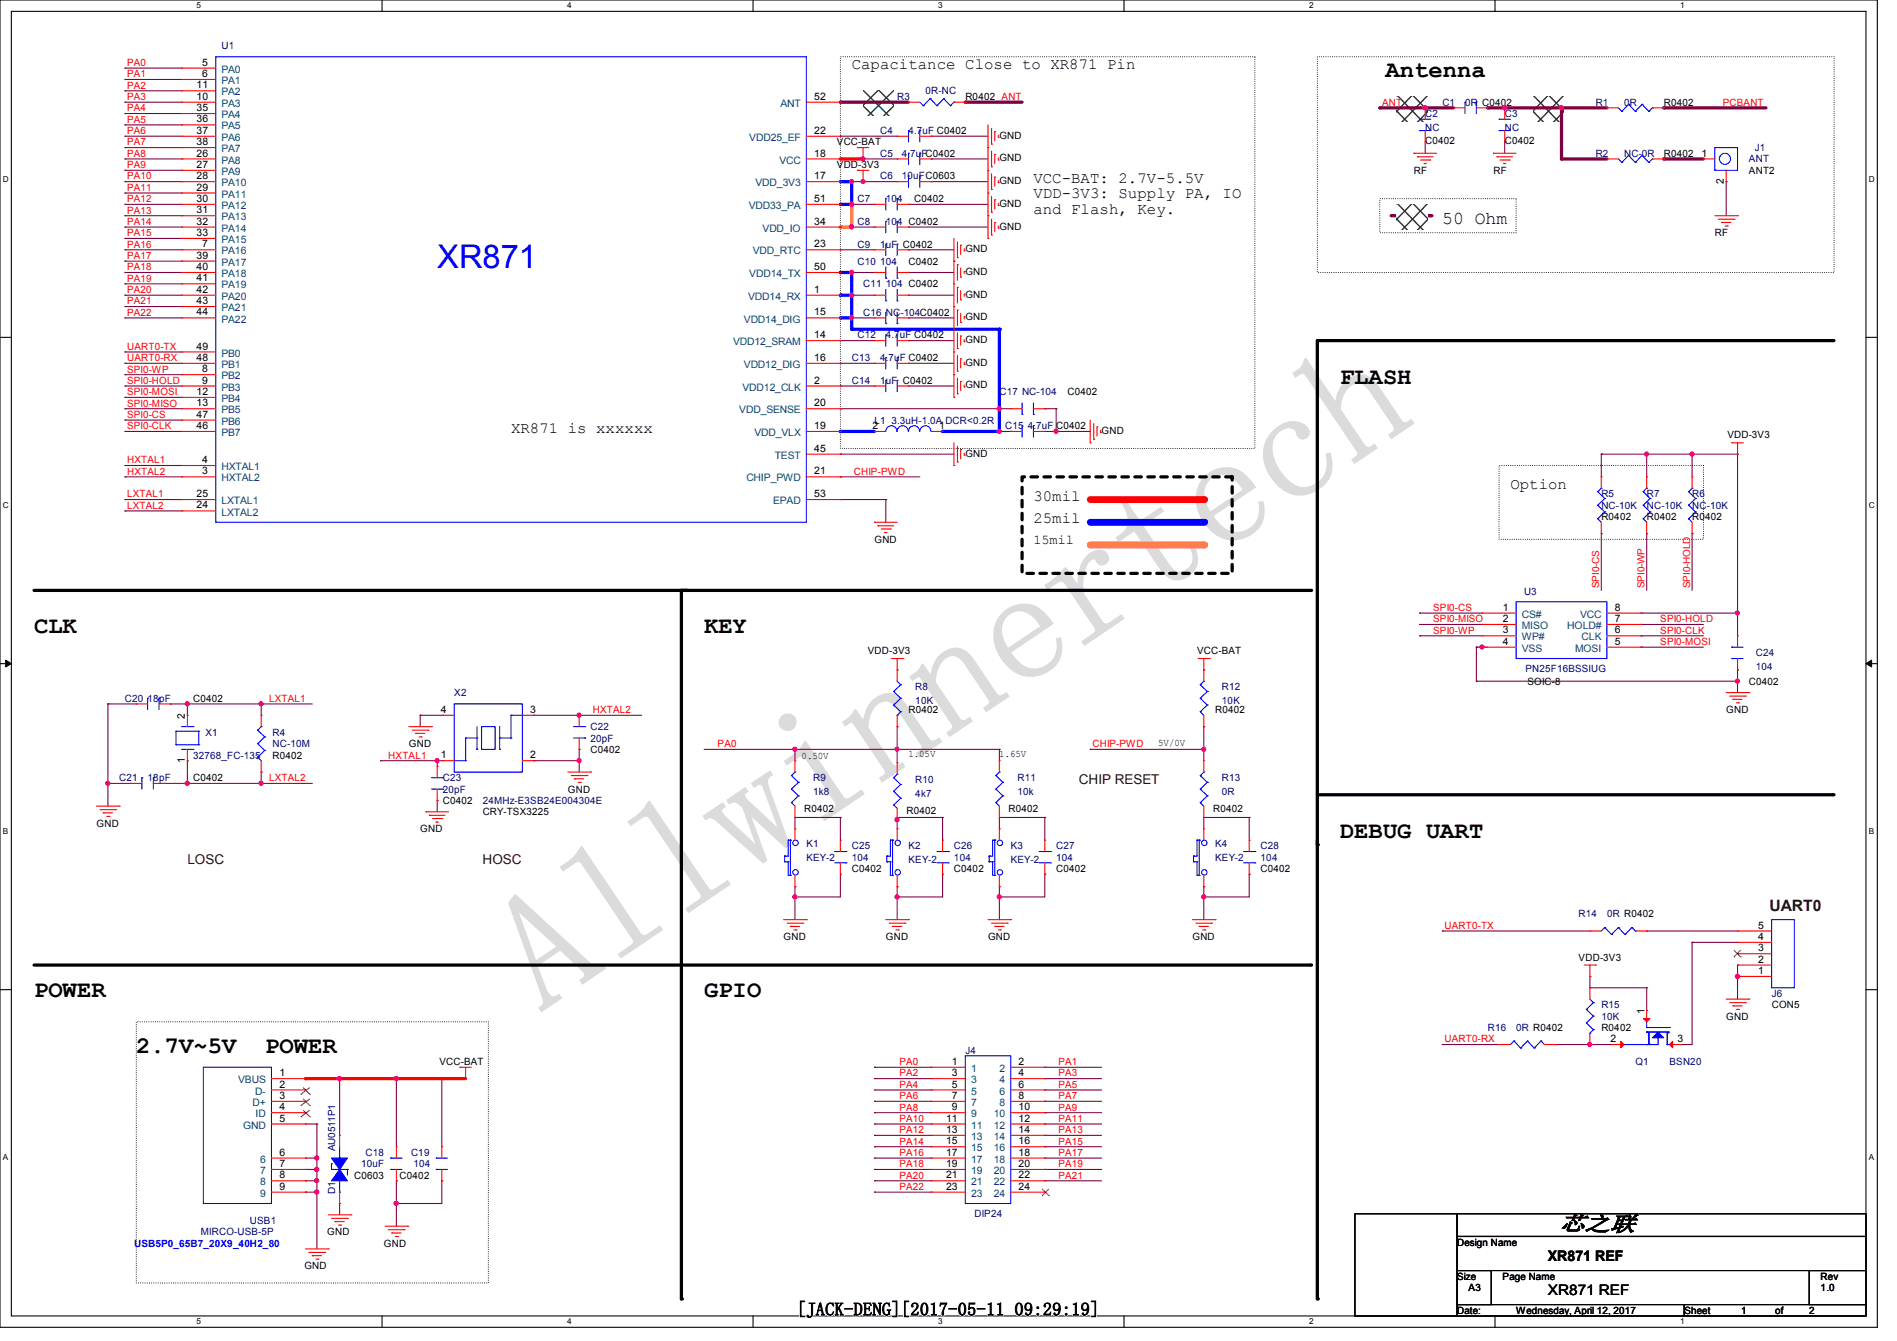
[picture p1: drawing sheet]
# OrCAD Capture schematic XR871_REF_V1_0-20170323.DSN
size A3; title: XR871 REF; rev: 1.0; note: XR871 REF

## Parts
C1  0R  [C0402]
C2  NC  [C0402]
C3  NC  [C0402]
C4  4.7uF  [C0402]
C5  4.7uF  [C0402]
C6  10uF  [C0603]
C7  104  [C0402]
C8  104  [C0402]
C9  1uF  [C0402]
C10  104  [C0402]
C11  104  [C0402]
C12  4.7uF  [C0402]
C13  4.7uF  [C0402]
C14  1uF  [C0402]
C15  4.7uF  [C0402]
C16  NC-104  [C0402]
C17  NC-104  [C0402]
C18  10uF  [C0603]
C19  104  [C0402]
C20  18pF  [C0402]
C21  18pF  [C0402]
C22  20pF  [C0402]
C23  20pF  [C0402]
C24  104  [C0402]
C25  104  [C0402]
C26  104  [C0402]
C27  104  [C0402]
C28  104  [C0402]
D1  AU0511P1  [R0402]
J1  ANT  [ANT2]
J4  DIP24  [DIP-24]
J6  CON5  [CON5]
K1  KEY-2  [KEY-2]
K2  KEY-2  [KEY-2]
K3  KEY-2  [KEY-2]
K4  KEY-2  [KEY-2]
L1  3.3uH-1.0A DCR<0.2R  [CD32]
Q1  BSN20  [sot-23]
R1  0R  [R0402]
R2  NC-0R  [R0402]
R3  0R-NC  [R0402]
R4  NC-10M  [R0402]
R5  NC-10K  [R0402]
R6  NC-10K  [R0402]
R7  NC-10K  [R0402]
R8  10K  [R0402]
R9  1k8  [R0402]
R10  4k7  [R0402]
R11  10k  [R0402]
R12  10K  [R0402]
R13  0R  [R0402]
R14  0R  [R0402]
R15  10K  [R0402]
R16  0R  [R0402]
U1  XR871G
U3  PN25F16BSSIUG  [SOIC-8]
USB1  MIRCO-USB-5P  [USB5P0_65B7_20X9_40H2_80]
X1  32768_FC-135  [xatl-fc-135]
X2  24MHz-SMD322526HHFM1F  [CRY-TSX3225]

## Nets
GND: C4.1 C5.2 C6.2 C7.1 C8.2 C9.1 C10.1 C11.1 C12.1 C13.1 C14.1 C15.2 C16.1 C17.1 C18.1 C19.1 C20.2 C21.2 C22.1 C23.2 C24.2 C25.1 C26.1 C27.1 C28.1 D1.2(CATHODE) J6.1 J6.2 K1.1 K2.1 K3.1 K4.1 U1.45(TEST) U1.53(EPAD) U3.4(VSS) USB1.5(GND) USB1.6 USB1.7 USB1.8 USB1.9 X2.2 X2.4(5)
VCC-BAT: C5.1 R12.2 U1.18(VCC)
VDD-3V3: C6.1 C7.2 C8.1 C24.1 Q1.1(GATE) R5.2 R6.2 R7.2 R8.1 R15.1 U1.17(VDD_3V3) U1.34(VDD_IO) U1.51(VDD33_PA) U3.8(VCC)
ANT: C1.1 C2.2 R3.2
CHIP-PWD: R12.1 R13.2 U1.21(CHIP_PWD)
HXTAL1: C23.1 U1.4(HXTAL1) X2.1
HXTAL2: C22.2 U1.3(HXTAL2) X2.3
LXTAL1: C20.1 R4.2 U1.25(LXTAL1) X1.2
LXTAL2: C21.1 R4.1 U1.24(LXTAL2) X1.1
PA0: J4.1 R8.2 R9.2 R10.2 R11.2 U1.5(PA0)
PA1: J4.2 U1.6(PA1)
PA2: J4.3 U1.11(PA2)
PA3: J4.4 U1.10(PA3)
PA4: J4.5 U1.35(PA4)
PA5: J4.6 U1.36(PA5)
PA6: J4.7 U1.37(PA6)
PA7: J4.8 U1.38(PA7)
PA8: J4.9 U1.26(PA8)
PA9: J4.10 U1.27(PA9)
PA10: J4.11 U1.28(PA10)
PA11: J4.12 U1.29(PA11)
PA12: J4.13 U1.30(PA12)
PA13: J4.14 U1.31(PA13)
PA14: J4.15 U1.32(PA14)
PA15: J4.16 U1.33(PA15)
PA16: J4.17 U1.7(PA16)
PA17: J4.18 U1.39(PA17)
PA18: J4.19 U1.40(PA18)
PA19: J4.20 U1.41(PA19)
PA20: J4.21 U1.42(PA20)
PA21: J4.22 U1.43(PA21)
PA22: J4.23 U1.44(PA22)
PCBANT: R1.2
RF: C2.1 C3.1 J1.2
SPI0-CLK: U1.46(PB7) U3.6(CLK)
SPI0-CS: R5.1 U1.47(PB6) U3.1(CS#)
SPI0-HOLD: R6.1 U1.9(PB3) U3.7(HOLD#)
SPI0-MISO: U1.13(PB5) U3.2(MISO)
SPI0-MOSI: U1.12(PB4) U3.5(MOSI)
SPI0-WP: R7.1 U1.8(PB2) U3.3(WP#)
UART0-RX: R16.1 U1.48(PB1)
UART0-TX: R14.1 U1.49(PB0)
N16732104: C10.2 C11.2 C15.1 C16.2 C17.2 L1.1 U1.1(VDD14_RX) U1.15(VDD14_DIG) U1.20(VDD_SENSE) U1.50(VDD14_TX)
N16732180: R3.1 U1.52(ANT)
N16732230: L1.2 U1.19(VDD_VLX)
N16732278: C14.2 U1.2(VDD12_CLK)
N16732320: C13.2 U1.16(VDD12_DIG)
N16732444: C4.2 U1.22(VDD25_EF)
N16732574: C12.2 U1.14(VDD12_SRAM)
N16732608: C9.2 U1.23(VDD_RTC)
N16735516: J1.1 R2.2
N16735520: C1.2 C3.2 R1.1 R2.1
N16912857: Q1.2(SOURCE) R15.2 R16.2
N16912867: J6.4 Q1.3(DRAIN)
N16912890: J6.5 R14.2
N16913303: C25.2 K1.2 R9.1
N16913316: C26.2 K2.2 R10.1
N16913432: C27.2 K3.2 R11.1
N16913506: C28.2 K4.2 R13.1
N16916014: C18.2 C19.2 D1.1(ANODE) USB1.1(VBUS)

Not connected (* = marked no-connect by the designer): J4 24*; J6 3*; USB1 2(D-)* 3(D+)* 4(ID)*

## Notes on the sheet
- Capacitance Close to XR871 Pin
- Antenna
- VCC-BAT: 2.7V-5.5V
  VDD-3V3: Supply PA, IO
  and Flash, Key.
- 50 Ohm
- XR871G is xxxxxx
- FLASH
- Option
- 30mil
- 25mil
- 15mil
- CLK
- KEY
- Option
- 1.05V
- 1.65V
- 5V/0V
- 0.50V
- CHIP RESET
- DEBUG UART
- LOSC
- HOSC
- UART0
- POWER
- GPIO
- 2.7V~5V  POWER
